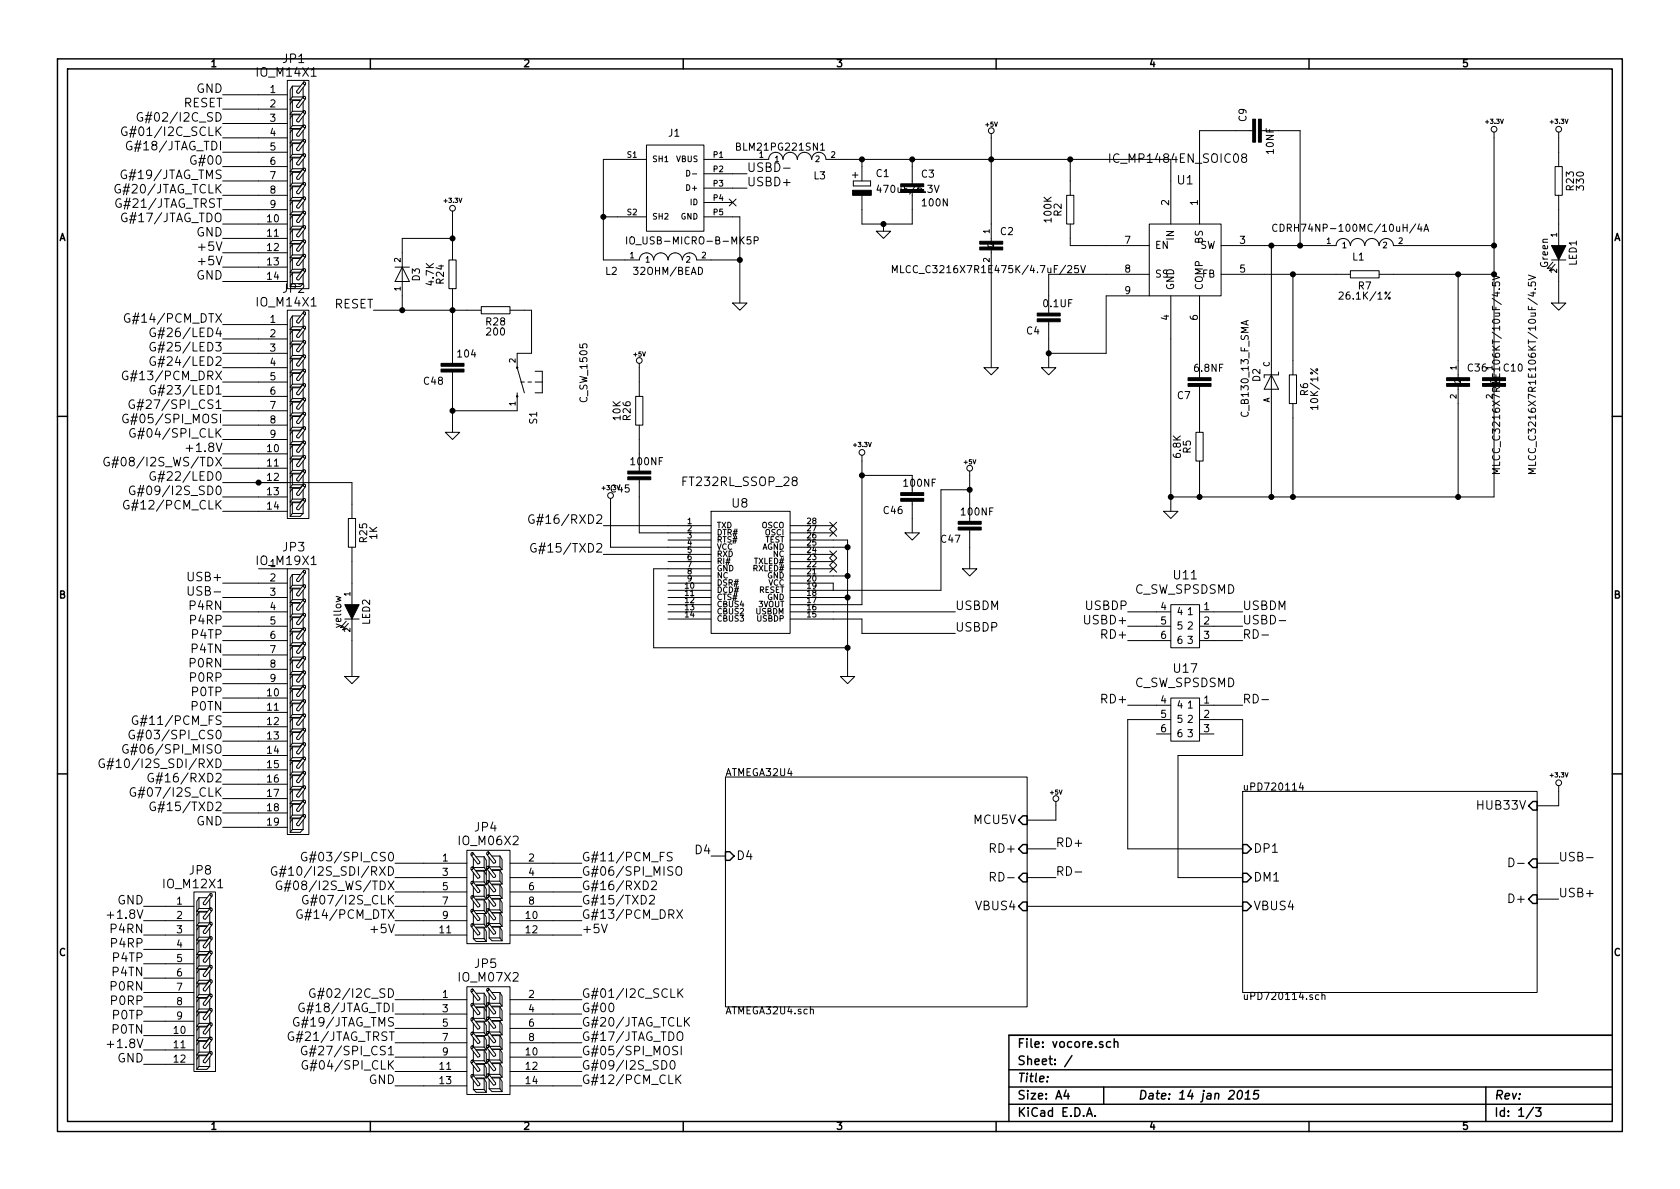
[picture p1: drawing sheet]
EESchema Schematic File Version 2  date 2015/1/14 16:22:56
LIBS:C
LIBS:IC
LIBS:I-O
LIBS:power
LIBS:rcl
LIBS:gl
LIBS:ATMEGA32U4-cache
LIBS:uPD720114-cache
LIBS:vc-cache
LIBS:vocore-cache
LIBS:SchumyHao
LIBS:vocore-cache
EELAYER 27 0
EELAYER END
$Descr A4 11693 8268
encoding utf-8
Sheet 1 3
Title ""
Date "14 jan 2015"
Rev ""
Comp ""
Comment1 ""
Comment2 ""
Comment3 ""
Comment4 ""
$EndDescr
$Comp
L IO_HOLE-3.2 P2
U 1 1
P -8050 8000
F 0 "P2" H -8050 8200 60  0001 C CNN
F 1 "IO_HOLE-3.2" H -8050 8000 60  0001 C CNN
F 2 "IO_HOLE-3.2" H -8050 7800 60  0001 C CNN
F 3 "~" H -8050 8000 60  0000 C CNN
	1    -8050 8000
	1    0    0    -1  
$EndComp
$Comp
L IO_HOLE-3.2 P3
U 1 1
P -7700 8000
F 0 "P3" H -7700 8200 60  0001 C CNN
F 1 "IO_HOLE-3.2" H -7700 8000 60  0001 C CNN
F 2 "IO_HOLE-3.2" H -7700 7800 60  0001 C CNN
F 3 "~" H -7700 8000 60  0000 C CNN
	1    -7700 8000
	1    0    0    -1  
$EndComp
$Comp
L C_C_0603 C3
U 1 1
P 6350 1250
F 0 "C3" H 6410 1265 50  0000 L BNN
F 1 "100N" H 6410 1065 50  0000 L BNN
F 2 "C_C_0603" H 6350 1400 50  0001 C CNN
F 3 "~" H 6350 1250 60  0000 C CNN
	1    6350 1250
	1    0    0    -1  
$EndComp
$Comp
L GND #PWR01
U 1 1
P 6150 1600
F 0 "#PWR01" H 6150 1500 30  0001 C CNN
F 1 "GND" H 6150 1530 30  0001 C CNN
F 2 "~" H 6150 1600 60  0000 C CNN
F 3 "~" H 6150 1600 60  0000 C CNN
	1    6150 1600
	1    0    0    -1  
$EndComp
NoConn ~ 5100 1400
$Comp
L GND #PWR02
U 1 1
P 5150 2100
F 0 "#PWR02" H 5150 2000 30  0001 C CNN
F 1 "GND" H 5150 2030 30  0001 C CNN
F 2 "~" H 5150 2100 60  0000 C CNN
F 3 "~" H 5150 2100 60  0000 C CNN
	1    5150 2100
	1    0    0    -1  
$EndComp
$Comp
L +5V #PWR03
U 1 1
P 6900 950
F 0 "#PWR03" H 6900 1040 20  0001 C CNN
F 1 "+5V" H 6900 1040 30  0000 C CNN
F 2 "~" H 6900 950 60  0000 C CNN
F 3 "~" H 6900 950 60  0000 C CNN
	1    6900 950 
	1    0    0    -1  
$EndComp
$Comp
L GND #PWR04
U 1 1
P 6900 2550
F 0 "#PWR04" H 6900 2550 30  0001 C CNN
F 1 "GND" H 6900 2480 30  0001 C CNN
F 2 "" H 6900 2550 60  0000 C CNN
F 3 "" H 6900 2550 60  0000 C CNN
	1    6900 2550
	1    0    0    -1  
$EndComp
$Comp
L C-EUC1206 C2
U 1 1
P 6900 1650
F 0 "C2" H 6960 1665 50  0000 L BNN
F 1 "MLCC_C3216X7R1E475K/4.7uF/25V" H 6200 1400 50  0000 L BNN
F 2 "rcl-C1206" H 6900 1800 50  0001 C CNN
F 3 "~" H 6900 1650 60  0000 C CNN
	1    6900 1650
	1    0    0    -1  
$EndComp
$Comp
L IC_MP1484EN_SOIC08 U1
U 1 1
P 8250 1800
F 0 "U1" H 8250 2350 60  0000 C CNN
F 1 "IC_MP1484EN_SOIC08" H 8200 2500 60  0000 C CNN
F 2 "IC_MP1484EN_SOIC08" H 8250 1800 60  0001 C CNN
F 3 "" H 8250 1800 60  0000 C CNN
	1    8250 1800
	1    0    0    -1  
$EndComp
$Comp
L C_R_0603 R2
U 1 1
P 7450 1450
F 0 "R2" H 7450 1530 50  0000 C CNN
F 1 "100K" H 7450 1600 50  0000 C CNN
F 2 "C_R_0603" H 7450 1330 60  0001 C CNN
F 3 "~" H 7450 1450 60  0000 C CNN
	1    7450 1450
	0    -1   -1   0   
$EndComp
$Comp
L C_C_0603 C4
U 1 1
P 7300 2250
F 0 "C4" H 7360 2265 50  0000 L BNN
F 1 "0.1UF" H 7130 2075 50  0000 L BNN
F 2 "C_C_0603" H 7300 2000 50  0001 C CNN
F 3 "~" H 7300 2250 60  0000 C CNN
	1    7300 2250
	-1   0    0    1   
$EndComp
$Comp
L C_C_0603 C9
U 1 1
P 8700 900
F 0 "C9" H 8760 915 50  0000 L BNN
F 1 "10NF" H 8530 725 50  0000 L BNN
F 2 "C_C_0603" H 8700 650 50  0001 C CNN
F 3 "~" H 8700 900 60  0000 C CNN
	1    8700 900 
	0    -1   -1   0   
$EndComp
$Comp
L C_C_0603 C7
U 1 1
P 8350 2700
F 0 "C7" H 8410 2715 50  0000 L BNN
F 1 "6.8NF" H 8180 2525 50  0000 L BNN
F 2 "C_C_0603" H 8350 2450 50  0001 C CNN
F 3 "~" H 8350 2700 60  0000 C CNN
	1    8350 2700
	-1   0    0    1   
$EndComp
$Comp
L C_R_0603 R5
U 1 1
P 8350 3100
F 0 "R5" H 8350 3180 50  0000 C CNN
F 1 "6.8K" H 8350 3250 50  0000 C CNN
F 2 "C_R_0603" H 8350 2980 60  0001 C CNN
F 3 "~" H 8350 3100 60  0000 C CNN
	1    8350 3100
	0    -1   -1   0   
$EndComp
$Comp
L C_R_0603 R7
U 1 1
P 9500 1900
F 0 "R7" H 9500 1980 50  0000 C CNN
F 1 "26.1K/1%" H 9500 2050 50  0000 C CNN
F 2 "C_R_0603" H 9500 1780 60  0001 C CNN
F 3 "~" H 9500 1900 60  0000 C CNN
	1    9500 1900
	-1   0    0    1   
$EndComp
$Comp
L C_R_0603 R6
U 1 1
P 9000 2700
F 0 "R6" H 9000 2780 50  0000 C CNN
F 1 "10K/1%" H 9000 2850 50  0000 C CNN
F 2 "C_R_0603" H 9000 2580 60  0001 C CNN
F 3 "~" H 9000 2700 60  0000 C CNN
	1    9000 2700
	0    1    1    0   
$EndComp
$Comp
L C-EUC1206 C10
U 1 1
P 10400 2600
F 0 "C10" H 10460 2615 50  0000 L BNN
F 1 "MLCC_C3216X7R1E106KT/10uF/4.5V" V 10700 1900 50  0000 L BNN
F 2 "rcl-C1206" H 10400 2750 50  0001 C CNN
F 3 "~" H 10400 2600 60  0000 C CNN
	1    10400 2600
	1    0    0    -1  
$EndComp
$Comp
L L-USL0805 L1
U 1 1
P 9500 1700
F 0 "L1" V 9450 1700 50  0000 L BNN
F 1 "CDRH74NP-100MC/10uH/4A" V 9650 1250 50  0000 L BNN
F 2 "rcl-L7070" H 9500 1850 50  0001 C CNN
F 3 "~" H 9500 1700 60  0000 C CNN
	1    9500 1700
	0    -1   -1   0   
$EndComp
$Comp
L +3.3V #PWR05
U 1 1
P 10400 950
F 0 "#PWR05" H 10400 910 30  0001 C CNN
F 1 "+3.3V" H 10400 1060 30  0000 C CNN
F 2 "" H 10400 950 60  0000 C CNN
F 3 "" H 10400 950 60  0000 C CNN
	1    10400 950 
	1    0    0    -1  
$EndComp
$Comp
L GND #PWR06
U 1 1
P 7300 2550
F 0 "#PWR06" H 7300 2550 30  0001 C CNN
F 1 "GND" H 7300 2480 30  0001 C CNN
F 2 "" H 7300 2550 60  0000 C CNN
F 3 "" H 7300 2550 60  0000 C CNN
	1    7300 2550
	1    0    0    -1  
$EndComp
$Comp
L GND #PWR07
U 1 1
P 8150 3550
F 0 "#PWR07" H 8150 3550 30  0001 C CNN
F 1 "GND" H 8150 3480 30  0001 C CNN
F 2 "" H 8150 3550 60  0000 C CNN
F 3 "" H 8150 3550 60  0000 C CNN
	1    8150 3550
	1    0    0    -1  
$EndComp
$Comp
L C_B130 D2
U 1 1
P 8850 2650
F 0 "D2" H 8850 2719 50  0000 L BNN
F 1 "C_B130_13_F_SMA" H 8600 2800 50  0000 L BNN
F 2 "C_B130" H 8850 2800 50  0001 C CNN
F 3 "~" H 8850 2650 60  0000 C CNN
	1    8850 2650
	0    -1   -1   0   
$EndComp
$Comp
L C_CPOL_SMCE C1
U 1 1
P 6000 1300
F 0 "C1" H 6095 1369 50  0000 L BNN
F 1 "470uF/6.3V" H 6095 1259 50  0000 L BNN
F 2 "C_CPOL_SMCE" H 6020 1080 50  0001 C CNN
F 3 "~" H 6000 1300 60  0000 C CNN
	1    6000 1300
	1    0    0    -1  
$EndComp
$Sheet
S 8650 5500 2050 1400
U 534F8C9E
F0 "uPD720114" 50
F1 "uPD720114.sch" 50
F2 "D-" I R 10700 6000 60 
F3 "D+" I R 10700 6250 60 
F4 "VBUS4" I L 8650 6300 60 
F5 "HUB33V" I R 10700 5600 60 
F6 "DM1" I L 8650 6100 60 
F7 "DP1" I L 8650 5900 60 
$EndSheet
$Comp
L L-USL0805 L3
U 1 1
P 5550 1100
F 0 "L3" V 5465 900 50  0000 L BNN
F 1 "BLM21PG221SN1" V 5665 900 50  0000 L BNN
F 2 "rcl-L0805" H 5550 1250 50  0001 C CNN
F 3 "~" H 5550 1100 60  0000 C CNN
	1    5550 1100
	0    -1   -1   0   
$EndComp
$Comp
L L-USL0805 L2
U 1 1
P 4650 1800
F 0 "L2" V 4600 2150 50  0000 L BNN
F 1 "32OHM/BEAD" V 4600 1550 50  0000 L BNN
F 2 "rcl-L0805" H 4650 1950 50  0001 C CNN
F 3 "~" H 4650 1800 60  0000 C CNN
	1    4650 1800
	0    -1   -1   0   
$EndComp
$Comp
L C-EUC1206 C36
U 1 1
P 10150 2600
F 0 "C36" H 10210 2615 50  0000 L BNN
F 1 "MLCC_C3216X7R1E106KT/10uF/4.5V" V 10450 1900 50  0000 L BNN
F 2 "rcl-C1206" H 10150 2750 50  0001 C CNN
F 3 "~" H 10150 2600 60  0000 C CNN
	1    10150 2600
	1    0    0    -1  
$EndComp
$Comp
L C_LED_0805 LED1
U 1 1
P 10850 1750
F 0 "LED1" H 10850 1850 50  0000 C CNN
F 1 "Green" H 10850 1650 50  0000 C CNN
F 2 "C_LED_0805" H 10850 1550 60  0001 C CNN
F 3 "~" H 10850 1750 60  0000 C CNN
	1    10850 1750
	0    1    1    0   
$EndComp
$Comp
L C_R_0603 R23
U 1 1
P 10850 1250
F 0 "R23" H 10850 1330 50  0000 C CNN
F 1 "330" H 10850 1400 50  0000 C CNN
F 2 "C_R_0603" H 10850 1130 60  0001 C CNN
F 3 "~" H 10850 1250 60  0000 C CNN
	1    10850 1250
	0    1    1    0   
$EndComp
$Comp
L +3.3V #PWR08
U 1 1
P 10850 950
F 0 "#PWR08" H 10850 910 30  0001 C CNN
F 1 "+3.3V" H 10850 1060 30  0000 C CNN
F 2 "" H 10850 950 60  0000 C CNN
F 3 "" H 10850 950 60  0000 C CNN
	1    10850 950 
	1    0    0    -1  
$EndComp
$Comp
L GND #PWR09
U 1 1
P 10850 2100
F 0 "#PWR09" H 10850 2100 30  0001 C CNN
F 1 "GND" H 10850 2030 30  0001 C CNN
F 2 "" H 10850 2100 60  0000 C CNN
F 3 "" H 10850 2100 60  0000 C CNN
	1    10850 2100
	1    0    0    -1  
$EndComp
$Comp
L +3.3V #PWR010
U 1 1
P 10850 5500
F 0 "#PWR010" H 10850 5460 30  0001 C CNN
F 1 "+3.3V" H 10850 5610 30  0000 C CNN
F 2 "" H 10850 5500 60  0000 C CNN
F 3 "" H 10850 5500 60  0000 C CNN
	1    10850 5500
	1    0    0    -1  
$EndComp
$Comp
L IO_USB-MICRO-B-MK5P J1
U 1 1
P 4700 1250
F 0 "J1" H 4650 1550 50  0000 L BNN
F 1 "IO_USB-MICRO-B-MK5P" H 4350 800 50  0000 L BNN
F 2 "IO_USB-MICRO-B-MK5P" H 4650 850 50  0001 C CNN
F 3 "~" H 4700 1250 60  0000 C CNN
	1    4700 1250
	1    0    0    -1  
$EndComp
Text Label 4950 5950 2    60   ~ 0
D4
$Sheet
S 5050 5400 2100 1600
U 5457080A
F0 "ATMEGA32U4" 50
F1 "ATMEGA32U4.sch" 50
F2 "RD+" I R 7150 5900 60 
F3 "RD-" I R 7150 6100 60 
F4 "MCU5V" I R 7150 5700 60 
F5 "VBUS4" I R 7150 6300 60 
F6 "D4" I L 5050 5950 60 
$EndSheet
$Comp
L IO_M14X1 JP1
U 1 1
P 1900 1450
F 0 "JP1" H 1755 2495 60  0000 C CNN
F 1 "IO_M14X1" H 1805 2400 60  0000 C CNN
F 2 "IO-M14-1.27MM" H 1865 800 60  0001 C CNN
F 3 "~" H 1900 1450 60  0000 C CNN
	1    1900 1450
	-1   0    0    -1  
$EndComp
Text Label 1550 750  2    60   ~ 0
RESET
Text Label 1550 650  2    60   ~ 0
GND
Text Label 1550 850  2    60   ~ 0
G#02/I2C_SD
Text Label 1550 950  2    60   ~ 0
G#01/I2C_SCLK
Text Label 1550 1050 2    60   ~ 0
G#18/JTAG_TDI
Text Label 1550 1150 2    60   ~ 0
G#00
Text Label 1550 1250 2    60   ~ 0
G#19/JTAG_TMS
Text Label 1550 1350 2    60   ~ 0
G#20/JTAG_TCLK
Text Label 1550 1450 2    60   ~ 0
G#21/JTAG_TRST
Text Label 1550 1550 2    60   ~ 0
G#17/JTAG_TDO
Text Label 1550 1650 2    60   ~ 0
GND
Text Label 1550 1750 2    60   ~ 0
+5V
Text Label 1550 1950 2    60   ~ 0
GND
$Comp
L IO_M14X1 JP2
U 1 1
P 1900 3050
F 0 "JP2" H 1755 4095 60  0000 C CNN
F 1 "IO_M14X1" H 1805 4000 60  0000 C CNN
F 2 "IO-M14-1.27MM" H 1865 2400 60  0001 C CNN
F 3 "~" H 1900 3050 60  0000 C CNN
	1    1900 3050
	-1   0    0    -1  
$EndComp
Text Label 1550 2250 2    60   ~ 0
G#14/PCM_DTX
Text Label 1550 2350 2    60   ~ 0
G#26/LED4
Text Label 1550 2450 2    60   ~ 0
G#25/LED3
Text Label 1550 2550 2    60   ~ 0
G#24/LED2
Text Label 1550 2650 2    60   ~ 0
G#13/PCM_DRX
Text Label 1550 2750 2    60   ~ 0
G#23/LED1
Text Label 1550 2850 2    60   ~ 0
G#27/SPI_CS1
Text Label 1550 2950 2    60   ~ 0
G#05/SPI_MOSI
Text Label 1550 3050 2    60   ~ 0
G#04/SPI_CLK
Text Label 1550 3150 2    60   ~ 0
+1.8V
Text Label 1550 3250 2    60   ~ 0
G#08/I2S_WS/TDX
Text Label 1550 3350 2    60   ~ 0
G#22/LED0
Text Label 1550 3450 2    60   ~ 0
G#09/I2S_SD0
Text Label 1550 3550 2    60   ~ 0
G#12/PCM_CLK
Text Label 1550 1850 2    60   ~ 0
+5V
Text Label 1550 4050 2    60   ~ 0
USB+
Text Label 1550 4150 2    60   ~ 0
USB-
Text Label 1550 4250 2    60   ~ 0
P4RN
Text Label 1550 4350 2    60   ~ 0
P4RP
Text Label 1550 4450 2    60   ~ 0
P4TP
Text Label 1550 4550 2    60   ~ 0
P4TN
Text Label 1550 4650 2    60   ~ 0
P0RN
Text Label 1550 4750 2    60   ~ 0
P0RP
Text Label 1550 4850 2    60   ~ 0
P0TP
Text Label 1550 4950 2    60   ~ 0
P0TN
Text Label 1550 5050 2    60   ~ 0
G#11/PCM_FS
Text Label 1550 5150 2    60   ~ 0
G#03/SPI_CS0
Text Label 1550 5250 2    60   ~ 0
G#06/SPI_MISO
Text Label 1550 5350 2    60   ~ 0
G#10/I2S_SDI/RXD
Text Label 1550 5450 2    60   ~ 0
G#16/RXD2
Text Label 1550 5550 2    60   ~ 0
G#07/I2S_CLK
Text Label 1550 5650 2    60   ~ 0
G#15/TXD2
Text Label 1550 5750 2    60   ~ 0
GND
Text Label 10850 6250 0    60   ~ 0
USB+
Text Label 10850 6000 0    60   ~ 0
USB-
$Comp
L +5V #PWR011
U 1 1
P 7350 5600
F 0 "#PWR011" H 7350 5690 20  0001 C CNN
F 1 "+5V" H 7350 5690 30  0000 C CNN
F 2 "~" H 7350 5600 60  0000 C CNN
F 3 "~" H 7350 5600 60  0000 C CNN
	1    7350 5600
	1    0    0    -1  
$EndComp
$Comp
L C_R_0603 R25
U 1 1
P 2450 3700
F 0 "R25" H 2450 3780 50  0000 C CNN
F 1 "1K" H 2450 3850 50  0000 C CNN
F 2 "C_R_0603" H 2450 3580 60  0001 C CNN
F 3 "~" H 2450 3700 60  0000 C CNN
	1    2450 3700
	0    1    1    0   
$EndComp
$Comp
L C_LED_0805 LED2
U 1 1
P 2450 4250
F 0 "LED2" H 2450 4350 50  0000 C CNN
F 1 "yellow" H 2450 4150 50  0000 C CNN
F 2 "C_LED_0805" H 2450 4050 60  0001 C CNN
F 3 "~" H 2450 4250 60  0000 C CNN
	1    2450 4250
	0    1    1    0   
$EndComp
$Comp
L GND #PWR012
U 1 1
P 2450 4700
F 0 "#PWR012" H 2450 4700 30  0001 C CNN
F 1 "GND" H 2450 4630 30  0001 C CNN
F 2 "" H 2450 4700 60  0000 C CNN
F 3 "" H 2450 4700 60  0000 C CNN
	1    2450 4700
	1    0    0    -1  
$EndComp
$Comp
L C_DIODE-1N4148_MINIMELF D3
U 1 1
P 2800 1900
F 0 "D3" H 2750 1769 50  0000 L BNN
F 1 "C_DIODE-1N4148_MINIMELF" H 2300 1659 50  0001 L BNN
F 2 "C_DIODE-1N4148_MINIMELF" H 2800 2050 50  0001 C CNN
F 3 "~" H 2800 1900 60  0000 C CNN
	1    2800 1900
	0    -1   -1   0   
$EndComp
$Comp
L C_R_0603 R24
U 1 1
P 3150 1900
F 0 "R24" H 3150 1980 50  0000 C CNN
F 1 "4.7K" H 3150 2050 50  0000 C CNN
F 2 "C_R_0603" H 3150 1780 60  0001 C CNN
F 3 "~" H 3150 1900 60  0000 C CNN
	1    3150 1900
	0    -1   -1   0   
$EndComp
Text Label 2600 2150 2    60   ~ 0
RESET
$Comp
L GND #PWR013
U 1 1
P 3150 3000
F 0 "#PWR013" H 3150 2900 30  0001 C CNN
F 1 "GND" H 3150 2930 30  0001 C CNN
F 2 "~" H 3150 3000 60  0000 C CNN
F 3 "~" H 3150 3000 60  0000 C CNN
	1    3150 3000
	1    0    0    -1  
$EndComp
$Comp
L FT232RL_SSOP_28 U8
U 1 1
P 5150 3750
F 0 "U8" H 5150 4000 60  0000 C CNN
F 1 "FT232RL_SSOP_28" H 5150 4150 60  0000 C CNN
F 2 "FT232RL_SSOP_28" H 5300 3750 60  0001 C CNN
F 3 "~" H 5300 3750 60  0000 C CNN
	1    5150 3750
	1    0    0    -1  
$EndComp
Text Label 6650 4400 0    60   ~ 0
USBDP
Text Label 6650 4250 0    60   ~ 0
USBDM
Text Label 5200 1200 0    60   ~ 0
USBD-
Text Label 5200 1300 0    60   ~ 0
USBD+
$Comp
L GND #PWR014
U 1 1
P 5900 4700
F 0 "#PWR014" H 5900 4600 30  0001 C CNN
F 1 "GND" H 5900 4630 30  0001 C CNN
F 2 "~" H 5900 4700 60  0000 C CNN
F 3 "~" H 5900 4700 60  0000 C CNN
	1    5900 4700
	1    0    0    -1  
$EndComp
$Comp
L +3.3V #PWR015
U 1 1
P 6000 3200
F 0 "#PWR015" H 6000 3160 30  0001 C CNN
F 1 "+3.3V" H 6000 3310 30  0000 C CNN
F 2 "" H 6000 3200 60  0000 C CNN
F 3 "" H 6000 3200 60  0000 C CNN
	1    6000 3200
	1    0    0    -1  
$EndComp
$Comp
L C_C_0603 C46
U 1 1
P 6350 3500
F 0 "C46" H 6410 3515 50  0000 L BNN
F 1 "100NF" H 6180 3325 50  0000 L BNN
F 2 "C_C_0603" H 6350 3250 50  0001 C CNN
F 3 "~" H 6350 3500 60  0000 C CNN
	1    6350 3500
	-1   0    0    1   
$EndComp
$Comp
L GND #PWR016
U 1 1
P 6350 3700
F 0 "#PWR016" H 6350 3600 30  0001 C CNN
F 1 "GND" H 6350 3630 30  0001 C CNN
F 2 "~" H 6350 3700 60  0000 C CNN
F 3 "~" H 6350 3700 60  0000 C CNN
	1    6350 3700
	1    0    0    -1  
$EndComp
NoConn ~ 5800 3650
NoConn ~ 5800 3700
NoConn ~ 5800 3850
NoConn ~ 5800 3900
NoConn ~ 5800 3950
$Comp
L C_C_0603 C47
U 1 1
P 6750 3700
F 0 "C47" H 6810 3715 50  0000 L BNN
F 1 "100NF" H 6580 3525 50  0000 L BNN
F 2 "C_C_0603" H 6750 3450 50  0001 C CNN
F 3 "~" H 6750 3700 60  0000 C CNN
	1    6750 3700
	-1   0    0    1   
$EndComp
$Comp
L +5V #PWR017
U 1 1
P 6750 3300
F 0 "#PWR017" H 6750 3390 20  0001 C CNN
F 1 "+5V" H 6750 3390 30  0000 C CNN
F 2 "~" H 6750 3300 60  0000 C CNN
F 3 "~" H 6750 3300 60  0000 C CNN
	1    6750 3300
	1    0    0    -1  
$EndComp
$Comp
L GND #PWR018
U 1 1
P 6750 3950
F 0 "#PWR018" H 6750 3850 30  0001 C CNN
F 1 "GND" H 6750 3880 30  0001 C CNN
F 2 "~" H 6750 3950 60  0000 C CNN
F 3 "~" H 6750 3950 60  0000 C CNN
	1    6750 3950
	1    0    0    -1  
$EndComp
$Comp
L C_C_0603 C45
U 1 1
P 4450 3350
F 0 "C45" H 4510 3365 50  0000 L BNN
F 1 "100NF" H 4280 3175 50  0000 L BNN
F 2 "C_C_0603" H 4450 3100 50  0001 C CNN
F 3 "~" H 4450 3350 60  0000 C CNN
	1    4450 3350
	-1   0    0    1   
$EndComp
$Comp
L C_R_0603 R26
U 1 1
P 4450 2850
F 0 "R26" H 4450 2930 50  0000 C CNN
F 1 "10K" H 4450 3000 50  0000 C CNN
F 2 "C_R_0603" H 4450 2730 60  0001 C CNN
F 3 "~" H 4450 2850 60  0000 C CNN
	1    4450 2850
	0    -1   -1   0   
$EndComp
$Comp
L +5V #PWR019
U 1 1
P 4450 2550
F 0 "#PWR019" H 4450 2640 20  0001 C CNN
F 1 "+5V" H 4450 2640 30  0000 C CNN
F 2 "~" H 4450 2550 60  0000 C CNN
F 3 "~" H 4450 2550 60  0000 C CNN
	1    4450 2550
	1    0    0    -1  
$EndComp
$Comp
L +3.3V #PWR020
U 1 1
P 4250 3500
F 0 "#PWR020" H 4250 3460 30  0001 C CNN
F 1 "+3.3V" H 4250 3610 30  0000 C CNN
F 2 "" H 4250 3500 60  0000 C CNN
F 3 "" H 4250 3500 60  0000 C CNN
	1    4250 3500
	1    0    0    -1  
$EndComp
Text Label 4200 3650 2    60   ~ 0
G#16/RXD2
Text Label 4200 3850 2    60   ~ 0
G#15/TXD2
$Comp
L C_SW_SPSDSMD U11
U 1 1
P 8250 4300
F 0 "U11" H 8250 4600 60  0000 C CNN
F 1 "C_SW_SPSDSMD" H 8250 4500 60  0000 C CNN
F 2 "C_SW_SPSDSMD" H 8250 4500 60  0001 C CNN
F 3 "~" H 8250 4300 60  0000 C CNN
	1    8250 4300
	1    0    0    -1  
$EndComp
Text Label 7850 4350 2    60   ~ 0
USBD+
Text Label 8650 4350 0    60   ~ 0
USBD-
Text Label 8650 4250 0    60   ~ 0
USBDM
Text Label 7850 4250 2    60   ~ 0
USBDP
Text Label 7350 5900 0    60   ~ 0
RD+
Text Label 7350 6100 0    60   ~ 0
RD-
Text Label 7850 4450 2    60   ~ 0
RD+
Text Label 8650 4450 0    60   ~ 0
RD-
$Comp
L IO_M19X1 JP3
U 1 1
P 1900 4850
F 0 "JP3" H 1755 5895 60  0000 C CNN
F 1 "IO_M19X1" H 1805 5800 60  0000 C CNN
F 2 "IO-M19X1-1.27MM" H 1815 3800 60  0001 C CNN
F 3 "~" H 1900 4950 60  0000 C CNN
	1    1900 4850
	-1   0    0    -1  
$EndComp
$Comp
L C_SW_SPSDSMD U17
U 1 1
P 8250 4950
F 0 "U17" H 8250 5250 60  0000 C CNN
F 1 "C_SW_SPSDSMD" H 8250 5150 60  0000 C CNN
F 2 "C_SW_SPSDSMD" H 8250 5150 60  0001 C CNN
F 3 "~" H 8250 4950 60  0000 C CNN
	1    8250 4950
	1    0    0    -1  
$EndComp
Text Label 7850 4900 2    60   ~ 0
RD+
Text Label 8650 4900 0    60   ~ 0
RD-
Text Label 2750 6950 2    60   ~ 0
G#02/I2C_SD
Text Label 4050 6950 0    60   ~ 0
G#01/I2C_SCLK
Text Label 2750 7050 2    60   ~ 0
G#18/JTAG_TDI
Text Label 4050 7050 0    60   ~ 0
G#00
Text Label 2750 7150 2    60   ~ 0
G#19/JTAG_TMS
Text Label 4050 7150 0    60   ~ 0
G#20/JTAG_TCLK
Text Label 2750 7250 2    60   ~ 0
G#21/JTAG_TRST
Text Label 4050 7250 0    60   ~ 0
G#17/JTAG_TDO
Text Label 4050 7550 0    60   ~ 0
G#12/PCM_CLK
Text Label 4050 7450 0    60   ~ 0
G#09/I2S_SD0
Text Label 2750 6200 2    60   ~ 0
G#08/I2S_WS/TDX
Text Label 2750 7450 2    60   ~ 0
G#04/SPI_CLK
Text Label 4050 7350 0    60   ~ 0
G#05/SPI_MOSI
Text Label 2750 7350 2    60   ~ 0
G#27/SPI_CS1
Text Label 4050 6400 0    60   ~ 0
G#13/PCM_DRX
Text Label 2750 6400 2    60   ~ 0
G#14/PCM_DTX
Text Label 4050 6300 0    60   ~ 0
G#15/TXD2
Text Label 2750 6300 2    60   ~ 0
G#07/I2S_CLK
Text Label 4050 6200 0    60   ~ 0
G#16/RXD2
Text Label 2750 6100 2    60   ~ 0
G#10/I2S_SDI/RXD
Text Label 4050 6100 0    60   ~ 0
G#06/SPI_MISO
Text Label 2750 6000 2    60   ~ 0
G#03/SPI_CS0
Text Label 4050 6000 0    60   ~ 0
G#11/PCM_FS
Text Label 1000 6500 2    60   ~ 0
P4RN
Text Label 1000 6600 2    60   ~ 0
P4RP
Text Label 1000 6700 2    60   ~ 0
P4TP
Text Label 1000 6800 2    60   ~ 0
P4TN
Text Label 1000 6900 2    60   ~ 0
P0RN
Text Label 1000 7000 2    60   ~ 0
P0RP
Text Label 1000 7100 2    60   ~ 0
P0TP
Text Label 1000 7200 2    60   ~ 0
P0TN
Text Label 1000 7300 2    60   ~ 0
+1.8V
Text Label 1000 7400 2    60   ~ 0
GND
Text Label 1000 6400 2    60   ~ 0
+1.8V
Text Label 1000 6300 2    60   ~ 0
GND
$Comp
L IO_M12X1 JP8
U 1 1
P 1250 7100
F 0 "JP8" H 1105 8145 60  0000 C CNN
F 1 "IO_M12X1" H 1155 8050 60  0000 C CNN
F 2 "IO_M12X1" H 1165 6600 60  0001 C CNN
F 3 "~" H 1250 7100 60  0000 C CNN
	1    1250 7100
	-1   0    0    -1  
$EndComp
Text Label 2750 6500 2    60   ~ 0
+5V
$Comp
L +3.3V #PWR021
U 1 1
P 3150 1500
F 0 "#PWR021" H 3150 1460 30  0001 C CNN
F 1 "+3.3V" H 3150 1610 30  0000 C CNN
F 2 "" H 3150 1500 60  0000 C CNN
F 3 "" H 3150 1500 60  0000 C CNN
	1    3150 1500
	1    0    0    -1  
$EndComp
$Comp
L C_C_0603 C48
U 1 1
P 3150 2600
F 0 "C48" H 3210 2615 50  0000 L BNN
F 1 "104" H 2980 2425 50  0000 L BNN
F 2 "C_C_0603" H 3150 2350 50  0001 C CNN
F 3 "~" H 3150 2600 60  0000 C CNN
	1    3150 2600
	-1   0    0    1   
$EndComp
Wire Wire Line
	6000 1100 6000 1150
Wire Wire Line
	6350 1100 6350 1150
Connection ~ 6000 1100
Connection ~ 6350 1100
Wire Wire Line
	6000 1450 6000 1550
Wire Wire Line
	6000 1550 6350 1550
Wire Wire Line
	6150 1550 6150 1600
Wire Wire Line
	6350 1550 6350 1450
Connection ~ 6150 1550
Wire Wire Line
	5100 1500 5150 1500
Wire Wire Line
	5150 1500 5150 2100
Connection ~ 5150 1800
Wire Wire Line
	6900 950  6900 1550
Wire Wire Line
	6900 1850 6900 2550
Wire Wire Line
	5850 1100 8150 1100
Wire Wire Line
	7450 1100 7450 1250
Connection ~ 6900 1100
Wire Wire Line
	7450 1650 7450 1700
Wire Wire Line
	7450 1700 7700 1700
Wire Wire Line
	8150 1100 8150 1250
Connection ~ 7450 1100
Wire Wire Line
	8350 1250 8350 900 
Wire Wire Line
	8350 900  8600 900 
Wire Wire Line
	8900 900  9050 900 
Wire Wire Line
	9050 900  9050 1700
Wire Wire Line
	8800 1700 9200 1700
Connection ~ 9050 1700
Wire Wire Line
	9800 1700 10400 1700
Wire Wire Line
	10400 950  10400 2500
Wire Wire Line
	8800 1900 9300 1900
Wire Wire Line
	9700 1900 10400 1900
Connection ~ 10400 1700
Wire Wire Line
	7700 1900 7300 1900
Wire Wire Line
	7300 1900 7300 2050
Wire Wire Line
	7300 2350 7300 2550
Wire Wire Line
	8150 2350 8150 3550
Wire Wire Line
	8350 2350 8350 2500
Wire Wire Line
	8350 2800 8350 2900
Wire Wire Line
	8350 3300 8350 3450
Wire Wire Line
	8150 3450 10400 3450
Connection ~ 8150 3450
Connection ~ 8350 3450
Wire Wire Line
	9000 3450 9000 2900
Wire Wire Line
	9000 2500 9000 1900
Connection ~ 9000 1900
Connection ~ 9000 3450
Wire Wire Line
	10400 3450 10400 2800
Connection ~ 10400 1900
Wire Wire Line
	8850 2500 8850 1700
Connection ~ 8850 1700
Wire Wire Line
	8850 2800 8850 3450
Connection ~ 8850 3450
Wire Wire Line
	10700 6000 10850 6000
Wire Wire Line
	10700 6250 10850 6250
Wire Wire Line
	5100 1100 5250 1100
Wire Wire Line
	4950 1800 5150 1800
Wire Wire Line
	4200 1800 4350 1800
Wire Wire Line
	7700 2050 7700 2450
Wire Wire Line
	7700 2450 7300 2450
Connection ~ 7300 2450
Wire Wire Line
	10150 2500 10150 1900
Connection ~ 10150 1900
Wire Wire Line
	10150 2800 10150 3450
Connection ~ 10150 3450
Wire Wire Line
	10850 950  10850 1050
Wire Wire Line
	10850 1450 10850 1550
Wire Wire Line
	10850 1950 10850 2100
Wire Wire Line
	7150 6300 8650 6300
Wire Wire Line
	7150 5700 7350 5700
Wire Wire Line
	7350 5700 7350 5600
Wire Wire Line
	10700 5600 10850 5600
Wire Wire Line
	4200 1800 4200 1100
Wire Wire Line
	4200 1100 4300 1100
Wire Wire Line
	4300 1500 4200 1500
Connection ~ 4200 1500
Wire Wire Line
	5050 5950 4950 5950
Wire Wire Line
	1550 650  1800 650 
Wire Wire Line
	1550 750  1800 750 
Wire Wire Line
	1550 850  1800 850 
Wire Wire Line
	1550 950  1800 950 
Wire Wire Line
	1550 1050 1800 1050
Wire Wire Line
	1550 1150 1800 1150
Wire Wire Line
	1550 1350 1800 1350
Wire Wire Line
	1550 1450 1800 1450
Wire Wire Line
	1550 1550 1800 1550
Wire Wire Line
	1550 1650 1800 1650
Wire Wire Line
	1550 1750 1800 1750
Wire Wire Line
	1550 1850 1800 1850
Wire Wire Line
	1550 1950 1800 1950
Wire Wire Line
	1550 2250 1800 2250
Wire Wire Line
	1550 2350 1800 2350
Wire Wire Line
	1550 2450 1800 2450
Wire Wire Line
	1550 2550 1800 2550
Wire Wire Line
	1550 2650 1800 2650
Wire Wire Line
	1550 2750 1800 2750
Wire Wire Line
	1550 2850 1800 2850
Wire Wire Line
	1550 2950 1800 2950
Wire Wire Line
	1550 3050 1800 3050
Wire Wire Line
	1550 3150 1800 3150
Wire Wire Line
	1550 3250 1800 3250
Wire Wire Line
	1550 3350 2450 3350
Wire Wire Line
	1550 3450 1800 3450
Wire Wire Line
	1550 3550 1800 3550
Wire Wire Line
	1550 4350 1800 4350
Wire Wire Line
	1550 4450 1800 4450
Wire Wire Line
	1550 4550 1800 4550
Wire Wire Line
	1550 4650 1800 4650
Wire Wire Line
	1550 4750 1800 4750
Wire Wire Line
	1550 4850 1800 4850
Wire Wire Line
	1550 4950 1800 4950
Wire Wire Line
	1550 5050 1800 5050
Wire Wire Line
	1550 5150 1800 5150
Wire Wire Line
	1550 5250 1800 5250
Wire Wire Line
	1550 5350 1800 5350
Wire Wire Line
	1550 5450 1800 5450
Wire Wire Line
	1550 5550 1800 5550
Wire Wire Line
	1550 5650 1800 5650
Wire Wire Line
	1550 5750 1800 5750
Wire Wire Line
	1800 1250 1550 1250
Wire Wire Line
	10850 5600 10850 5500
Wire Wire Line
	2450 3350 2450 3500
Wire Wire Line
	2450 3900 2450 4050
Wire Wire Line
	2450 4450 2450 4700
Connection ~ 1800 3350
Wire Wire Line
	3150 1700 3150 1500
Wire Wire Line
	2800 1750 2800 1650
Wire Wire Line
	2800 1650 3150 1650
Connection ~ 3150 1650
Wire Wire Line
	3150 2100 3150 2400
Wire Wire Line
	2800 2050 2800 2150
Connection ~ 2800 2150
Connection ~ 3150 2150
Wire Wire Line
	5800 4250 6650 4250
Wire Wire Line
	5800 4300 6000 4300
Wire Wire Line
	6000 4300 6000 4400
Wire Wire Line
	6000 4400 6650 4400
Wire Wire Line
	5100 1200 5200 1200
Wire Wire Line
	5100 1300 5200 1300
Wire Wire Line
	5800 3800 5900 3800
Wire Wire Line
	5900 3750 5900 4700
Wire Wire Line
	5900 3750 5800 3750
Wire Wire Line
	5900 4000 5800 4000
Connection ~ 5900 3800
Wire Wire Line
	5900 4150 5800 4150
Connection ~ 5900 4000
Connection ~ 5900 4150
Wire Wire Line
	4650 3950 4550 3950
Wire Wire Line
	4550 3950 4550 4500
Wire Wire Line
	4550 4500 5900 4500
Connection ~ 5900 4500
Wire Wire Line
	6000 4200 5800 4200
Wire Wire Line
	6000 3200 6000 4200
Wire Wire Line
	6000 3300 6350 3300
Wire Wire Line
	6350 3600 6350 3700
Connection ~ 6000 3300
Wire Wire Line
	5800 4050 5800 4100
Wire Wire Line
	6750 3500 6750 3300
Wire Wire Line
	6750 3800 6750 3950
Wire Wire Line
	4200 3650 4650 3650
Wire Wire Line
	4200 3850 4650 3850
Wire Wire Line
	4650 3700 4450 3700
Wire Wire Line
	4450 3700 4450 3450
Wire Wire Line
	4450 2650 4450 2550
Wire Wire Line
	4450 3050 4450 3150
Wire Wire Line
	5800 4100 6550 4100
Wire Wire Line
	6550 4100 6550 3400
Wire Wire Line
	6550 3400 6750 3400
Connection ~ 6750 3400
Wire Wire Line
	4250 3800 4650 3800
Wire Wire Line
	4250 3500 4250 3800
Wire Wire Line
	8050 4350 7850 4350
Wire Wire Line
	8450 4350 8650 4350
Wire Wire Line
	8450 4450 8650 4450
Wire Wire Line
	8450 4250 8650 4250
Wire Wire Line
	8050 4250 7850 4250
Wire Wire Line
	8050 4450 7850 4450
Wire Wire Line
	8200 6100 8650 6100
Wire Wire Line
	1800 4250 1550 4250
Wire Wire Line
	1800 4150 1550 4150
Wire Wire Line
	1800 4050 1550 4050
Wire Wire Line
	8450 5000 8650 5000
Wire Wire Line
	8050 5000 7850 5000
Wire Wire Line
	8450 4900 8650 4900
Wire Wire Line
	8050 4900 7850 4900
Wire Wire Line
	7150 5900 7350 5900
Wire Wire Line
	7150 6100 7350 6100
Wire Wire Line
	8650 5900 7850 5900
Wire Wire Line
	7850 5900 7850 5000
Wire Wire Line
	8200 6100 8200 5250
Wire Wire Line
	8200 5250 8650 5250
Wire Wire Line
	8650 5250 8650 5000
Wire Wire Line
	1000 6300 1150 6300
Wire Wire Line
	1150 6400 1000 6400
Wire Wire Line
	1000 6500 1150 6500
Wire Wire Line
	1000 6600 1150 6600
Wire Wire Line
	1000 6700 1150 6700
Wire Wire Line
	1000 6800 1150 6800
Wire Wire Line
	1000 6900 1150 6900
Wire Wire Line
	1000 7000 1150 7000
Wire Wire Line
	1000 7100 1150 7100
Wire Wire Line
	1000 7200 1150 7200
Wire Wire Line
	1000 7300 1150 7300
Wire Wire Line
	1000 7400 1150 7400
Wire Wire Line
	2950 6950 2750 6950
Wire Wire Line
	2950 7050 2750 7050
Wire Wire Line
	2950 7150 2750 7150
Wire Wire Line
	2950 7250 2750 7250
Wire Wire Line
	2950 7350 2750 7350
Wire Wire Line
	2950 7450 2750 7450
Wire Wire Line
	2950 7550 2750 7550
Wire Wire Line
	3850 6950 4050 6950
Wire Wire Line
	3850 7050 4050 7050
Wire Wire Line
	3850 7150 4050 7150
Wire Wire Line
	3850 7250 4050 7250
Wire Wire Line
	3850 7350 4050 7350
Wire Wire Line
	3850 7450 4050 7450
Wire Wire Line
	3850 7550 4050 7550
Wire Wire Line
	4050 6500 3850 6500
Wire Wire Line
	4050 6400 3850 6400
Wire Wire Line
	4050 6300 3850 6300
Wire Wire Line
	4050 6200 3850 6200
Wire Wire Line
	4050 6100 3850 6100
Wire Wire Line
	4050 6000 3850 6000
Wire Wire Line
	2950 6500 2750 6500
Wire Wire Line
	2750 6400 2950 6400
Wire Wire Line
	2950 6300 2750 6300
Wire Wire Line
	2750 6200 2950 6200
Wire Wire Line
	2950 6100 2750 6100
Wire Wire Line
	2750 6000 2950 6000
Wire Wire Line
	2600 2150 3250 2150
Wire Wire Line
	3150 2700 3150 3000
$Comp
L C_R_0603 R28
U 1 1
P 3450 2150
F 0 "R28" H 3450 2230 50  0000 C CNN
F 1 "200" H 3450 2300 50  0000 C CNN
F 2 "C_R_0603" H 3450 2030 60  0001 C CNN
F 3 "~" H 3450 2150 60  0000 C CNN
	1    3450 2150
	-1   0    0    1   
$EndComp
Wire Wire Line
	3650 2150 3700 2150
Wire Wire Line
	3700 2150 3700 2450
Wire Wire Line
	3700 2450 3600 2450
Wire Wire Line
	3150 2850 3600 2850
Connection ~ 3150 2850
$Comp
L C_SW_1505 S1
U 1 1
P 3600 2650
F 0 "S1" V 3515 2850 50  0000 L BNN
F 1 "C_SW_1505" V 3165 2375 50  0000 L BNN
F 2 "C_SW_1505" V 3750 2650 50  0001 C CNN
F 3 "~" H 3600 2650 60  0000 C CNN
	1    3600 2650
	-1   0    0    1   
$EndComp
$Comp
L IO_M06X2 JP4
U 1 1
P 3350 6100
F 0 "JP4" H 3380 6445 60  0000 C CNN
F 1 "IO_M06X2" H 3400 6350 60  0000 C CNN
F 2 "IO_M06X2" H 3365 5555 60  0001 C CNN
F 3 "~" H 3350 6100 60  0000 C CNN
	1    3350 6100
	1    0    0    -1  
$EndComp
$Comp
L IO_M07X2 JP5
U 1 1
P 3350 7050
F 0 "JP5" H 3380 7395 60  0000 C CNN
F 1 "IO_M07X2" H 3400 7300 60  0000 C CNN
F 2 "IO_M07X2" H 3400 6420 60  0001 C CNN
F 3 "~" H 3350 7050 60  0000 C CNN
	1    3350 7050
	1    0    0    -1  
$EndComp
Text Label 4050 6500 0    60   ~ 0
+5V
Text Label 2750 7550 2    60   ~ 0
GND
$EndSCHEMATC
